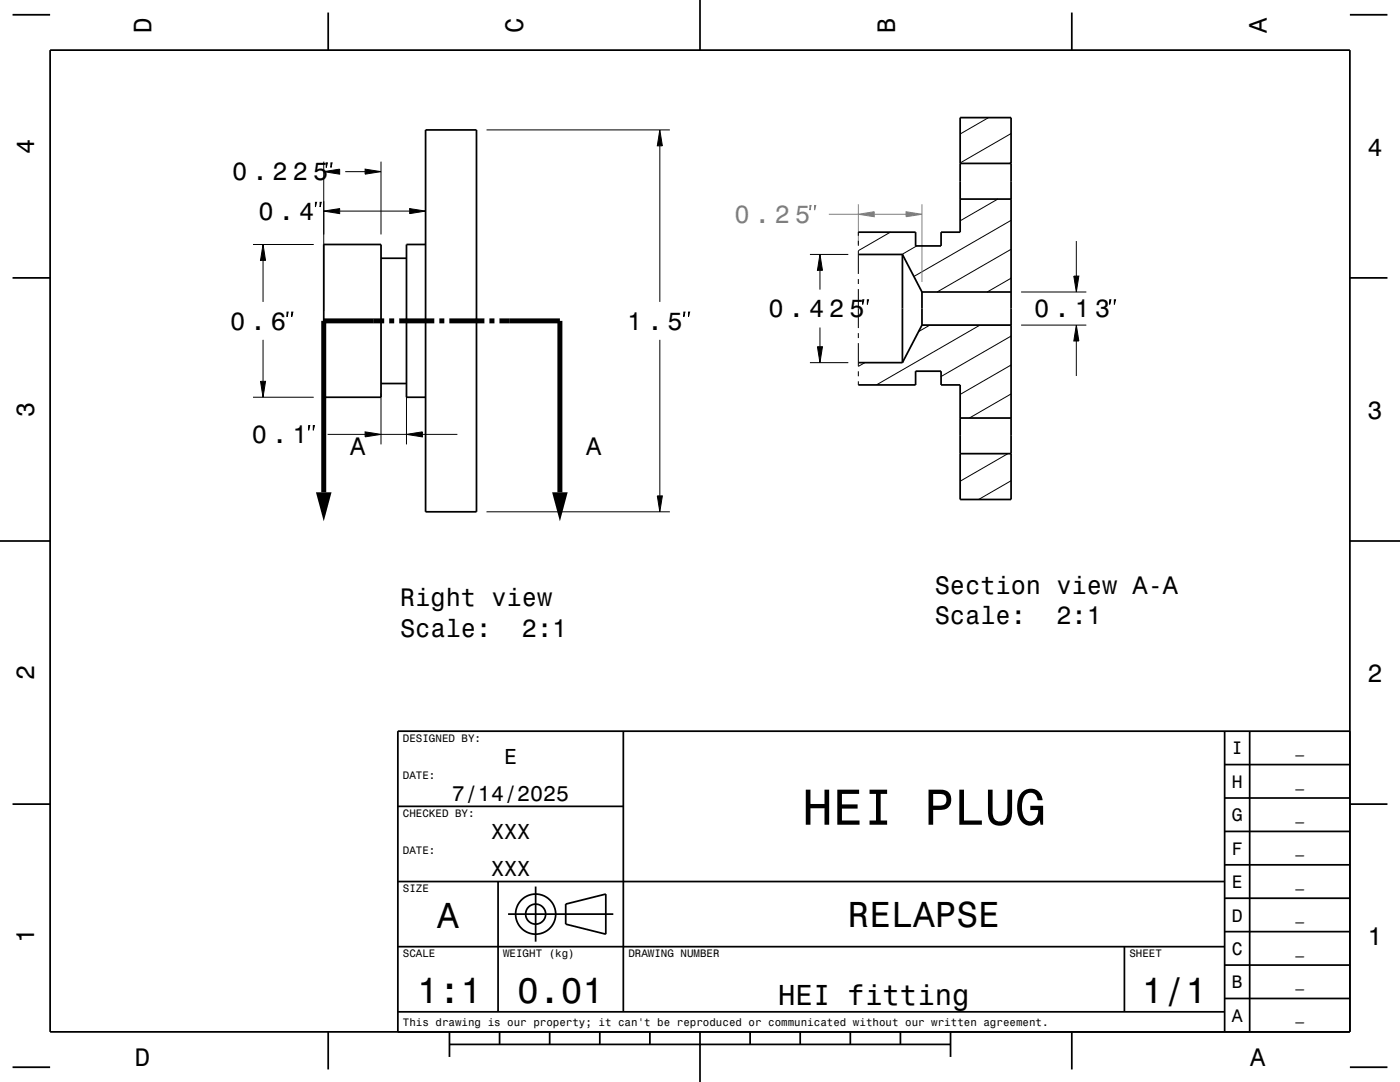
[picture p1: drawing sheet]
<svg xmlns="http://www.w3.org/2000/svg" width="279mm" height="216mm" viewBox="0 0 279 216" stroke-linecap="round" stroke-linejoin="round" font-family="sans-serif">
<g fill="none" stroke="#000" stroke-width=".2">
<path d="M64.6 34.3l3.2-.6v1.1zM64.6 32.3v29.7M65.1 32.5h.2l-.2 .9zM66 32.5h.3l-.3 .9zM68.9 34.3h4M72.9 33.7l3.1 .6-3.1 .5zM76 32.3v14.5M97.1 25.9h36.6M131.7 25.9l.5 3.2h-1zM131.7 29.1v31.1M197.3 23.5l-5.7 3.2M199.1 39.7l-7.5 4.4"/>
<path d="M201.8 32.4l-.3 .2M201.8 26.6l-10.2 5.9M50.5 48.8h12.1M52.5 48.8l.5 3.2h-1zM52.5 52v8.2M62.9 40.4h.3l-.3 .9zM63.9 40.4h.2l-.2 .9zM64.6 42.1l3.2-.5v1zM67.8 42.1h14M81.8 41.6l3.1 .5-3.1 .5zM161.6 50.8h7.7M163.6 50.8l.5 3.1h-1z"/>
<path d="M163.6 53.9v3.9M171.3 46.3v.7M171.3 48.1v1M171.3 55.7v1M171.3 57.7v7.8M172.2 59.8h.2l-.2 1zM173.1 59.8h.2l-.2 1zM177.7 46.3l-6.4 3.7v4.7M182.9 49.1l-2.9 1.7M201.8 55.5l-4.8 2.8M201.8 49.7l-14.8 8.6M201.8 44l-19.4 11.2"/>
<path d="M203.8 58.3h13M214.3 55.1h1l-.5 3.2zM214.8 48.1v7M221.5 59.8h.2l-.2 1zM222.4 59.8h.2l-.2 1zM50.5 79.3h12.1M52 76.1h1l-.5 3.2zM52.5 67.8v8.3M57.3 62.3h.2l-.2 .9zM58.2 62.3h.2l-.2 .9zM76 78.5v10.2M81.1 78.5v10.2"/>
<path d="M131.7 67.8v31.2M136.5 62.3h.2l-.2 .9zM137.4 62.3h.2l-.2 .9zM161.6 72.4h7.7M163.1 69.2h1l-.5 3.2zM163.6 65.3v3.9M171.3 68.5v4.6l1.3-.7M171.3 66.5v1M171.3 74.1v1M171.3 76.1v.7M185.6 64.9l-2.3 1.3M195.6 64.9l-20.7 11.9"/>
<path d="M201.8 78.6l-8.3 4.8M201.8 72.8l-10.2 5.9M201.8 67.1l-14 8M203.8 64.9h13M214.8 64.9l.5 3.1h-1zM214.8 68v7M61.6 84.9h.2l-.2 1zM62.5 84.9h.3l-.3 1zM65.4 86.7h7.5M72.9 86.2l3.1 .5-3.1 .5zM76 86.7h5.1M81.1 86.7l3.2-.5v1z"/>
<path d="M84.3 86.7h7M131.2 99h1l-.5 3.1zM201.1 90.5l-9.5 5.5M201.8 95.9l-6.5 3.8M97.1 102.1h36.6"/>
</g>
<path d="M171.3 40.8v8M184 40.8v15.5" fill="none" stroke="#808080" stroke-width=".2"/>
<g fill="none" stroke="#000" stroke-width=".35">
<path d="M2.5 2.9h7.5M10 10h259.4v195.9h-259.4zM65.5 2.5v7.5M139.7 0v10M213.9 2.5v7.5M269.4 2.9h7.5M84.9 25.9h10.2v76.2h-10.2zM191.6 39.7h10.2M191.6 32.6h10.2M2.5 55.4h7.5M64.6 48.8h11.4v30.5h-11.4zM76 51.5h5.1"/>
<path d="M84.9 48.8h-3.8v30.5h3.8M171.3 46.3h11.4v2.8h5.1v-2.8h3.8v-22.8h10.2v76.2h-10.2v-22.9h-3.8v-2.7h-5.1v2.7h-11.4M171.3 50.8h8.8M180.1 50.8v21.6M180.1 50.8l3.9 7.5M184 58.3v6.6M184 58.3h17.8M269.4 55.4h7.5M76 76.5h5.1M171.3 72.4h8.8M184 64.9h17.8M184 64.9l-3.9 7.5"/>
<path d="M191.6 90.5h10.2M191.6 83.4h10.2M0 107.9h10M269.4 107.9h10M124.4 145.9v56M244.4 159.2h25M244.4 152.6h25M244.4 145.9v60M249.4 145.9v60M269.4 145.9h-190v60M2.5 160.5h7.5M79.4 175.9h165"/>
<path d="M79.4 160.9h45M99.4 175.9v26M106.9 176.9v11M244.4 179.2h25M244.4 172.6h25M244.4 165.9h25M269.4 160.5h7.5M79.4 188.9h165M101.4 182.4h21M112.9 180.4l8-2v8l-8-2zM224.4 188.9v13M244.4 199.2h25"/>
<path d="M244.4 192.6h25M244.4 185.9h25M2.5 213h7.5M65.5 205.9v7.5M79.4 201.9h165M89.7 208.4h100M89.7 205.9v5M99.7 205.9v2.5M109.7 205.9v2.5M119.7 205.9v2.5M129.7 205.9v2.5M139.7 205.9v10"/>
<path d="M149.7 205.9v2.5M159.7 205.9v2.5M169.7 205.9v2.5M179.7 205.9v2.5M189.7 205.9v5M213.9 205.9v7.5M269.4 213h7.5"/>
<circle cx="106.9" cy="182.4" r="2"/>
<circle cx="106.9" cy="182.4" r="4"/>
</g>
<path d="M76.7 64h-12.1v34.2M77.7 64h1M79.7 64h7M87.7 64h1M89.7 64h7M97.7 64h1M99.7 64h12v34.2" fill="none" stroke="#000" stroke-width="1" stroke-linecap="butt"/>
<g fill="#000">
<path d="M64.6 34.3l3.2-.6v1.1z" fill-rule="evenodd"/>
<path d="M72.9 33.7l3.1 .6-3.1 .5z" fill-rule="evenodd"/>
<path d="M131.7 25.9l.5 3.2h-1z" fill-rule="evenodd"/>
<path d="M52.5 48.8l.5 3.2h-1z" fill-rule="evenodd"/>
<path d="M64.6 42.1l3.2-.5v1z" fill-rule="evenodd"/>
<path d="M81.8 41.6l3.1 .5-3.1 .5z" fill-rule="evenodd"/>
<path d="M163.6 50.8l.5 3.1h-1z" fill-rule="evenodd"/>
<path d="M214.3 55.1h1l-.5 3.2z" fill-rule="evenodd"/>
<path d="M52 76.1h1l-.5 3.2z" fill-rule="evenodd"/>
<path d="M163.1 69.2h1l-.5 3.2z" fill-rule="evenodd"/>
<path d="M214.8 64.9l.5 3.1h-1z" fill-rule="evenodd"/>
<path d="M63.1 98.2h3.1l-1.6 5.8z" fill-rule="evenodd"/>
<path d="M72.9 86.2l3.1 .5-3.1 .5z" fill-rule="evenodd"/>
<path d="M81.1 86.7l3.2-.5v1z" fill-rule="evenodd"/>
<path d="M110.2 98.2h3.1l-1.6 5.8z" fill-rule="evenodd"/>
<path d="M131.2 99h1l-.5 3.1z" fill-rule="evenodd"/>
</g>
<g fill="#808080">
<path d="M180.8 42.2l3.2 .6-3.2 .5z" fill-rule="evenodd"/>
<path d="M171.3 42.8l3.2-.6v1.1z" fill-rule="evenodd"/>
</g>
<path d="M161.6 41h.3l-.3 .9zM162.6 41h.2l-.2 .9zM165.4 42.8h5.9M171.3 42.8l3.2-.6v1.1zM174.5 42.8h6.3M180.8 42.2l3.2 .6-3.2 .5z" fill="none" stroke="#808080" stroke-width=".2"/>
<text font-size="10.1" x="160.1" y="164.6">HEI PLUG</text>
<g font-size="7.2">
<text x="87.2" y="185.2">A</text>
<text x="169.2" y="185">RELAPSE</text>
<text x="83.2" y="200.2">1:1</text>
<text x="103.2" y="200.2">0.01</text>
<text x="227.9" y="200.2">1/1</text>
</g>
<text font-size="5.8" x="155.3" y="200.5">HEI fitting</text>
<g font-size="5">
<text x="30.2" y="6.5" transform="rotate(-90 30.2 6.5)">D</text>
<text x="104.4" y="6.5" transform="rotate(-90 104.4 6.5)">C</text>
<text x="178.6" y="6.5" transform="rotate(-90 178.6 6.5)">B</text>
<text x="252.8" y="6.5" transform="rotate(-90 252.8 6.5)">A</text>
<text x="6.8" y="30.7" transform="rotate(-90 6.8 30.7)">4</text>
<text x="272.9" y="31">4</text>
<text x="46.3" y="36">0 . 2 2 5</text>
<text x="51.6" y="43.9">0 . 4</text>
<text x="46" y="65.8">0 . 6</text>
<text x="125.1" y="65.8">1 . 5</text>
<text x="153.4" y="63.3">0 . 4 2 5</text>
<text x="206.4" y="63.3">0 . 1 3</text>
<text x="6.8" y="83.2" transform="rotate(-90 6.8 83.2)">3</text>
<text x="272.9" y="83.5">3</text>
<text x="50.3" y="88.4">0 . 1</text>
<text x="69.9" y="90.7">A</text>
<text x="117" y="90.7">A</text>
<text x="186.5" y="118.5">Section view A-A</text>
<text x="79.9" y="121">Right view</text>
<text x="186.5" y="124.6">Scale:</text>
<text x="210.8" y="124.6">2:1</text>
<text x="79.9" y="127">Scale:</text>
<text x="104.1" y="127">2:1</text>
<text x="6.8" y="135.7" transform="rotate(-90 6.8 135.7)">2</text>
<text x="272.9" y="136">2</text>
<text x="6.8" y="188.2" transform="rotate(-90 6.8 188.2)">1</text>
<text x="272.9" y="188.5">1</text>
<text x="26.9" y="212.7">D</text>
<text x="249.5" y="212.7">A</text>
</g>
<text font-size="5" fill="#808080" x="146.6" y="44.5">0 . 2 5</text>
<g font-size="4.3">
<text x="100.6" y="152.4">E</text>
<text x="90.2" y="159.9">7/14/2025</text>
<text x="98" y="167.4">XXX</text>
<text x="98" y="174.9">XXX</text>
</g>
<g font-size="3.6">
<text x="245.8" y="150.5">I</text>
<text x="245.8" y="157.2">H</text>
<text x="245.8" y="163.9">G</text>
<text x="245.8" y="170.5">F</text>
<text x="245.8" y="177.2">E</text>
<text x="245.8" y="183.9">D</text>
<text x="245.8" y="190.5">C</text>
<text x="245.8" y="197.2">B</text>
<text x="245.8" y="203.9">A</text>
</g>
<g font-size="2.9">
<text x="258.5" y="150.3">_</text>
<text x="258.5" y="156.9">_</text>
<text x="258.5" y="163.6">_</text>
<text x="258.5" y="170.3">_</text>
<text x="258.5" y="176.9">_</text>
<text x="258.5" y="183.6">_</text>
<text x="258.5" y="190.3">_</text>
<text x="258.5" y="196.9">_</text>
<text x="258.5" y="203.6">_</text>
</g>
<g font-size="2.2">
<text x="80.4" y="148">DESIGNED BY:</text>
<text x="80.4" y="155.5">DATE:</text>
<text x="80.4" y="163">CHECKED BY:</text>
<text x="80.4" y="170.5">DATE:</text>
<text x="80.4" y="178">SIZE</text>
<text x="80.4" y="191">SCALE</text>
<text x="100.4" y="191">WEIGHT (kg)</text>
<text x="125.4" y="191">DRAWING NUMBER</text>
<text x="225.4" y="191">SHEET</text>
<text x="80.4" y="204.7">This drawing is our property; it can't be reproduced or communicated without our written agreement.</text>
</g>
</svg>
